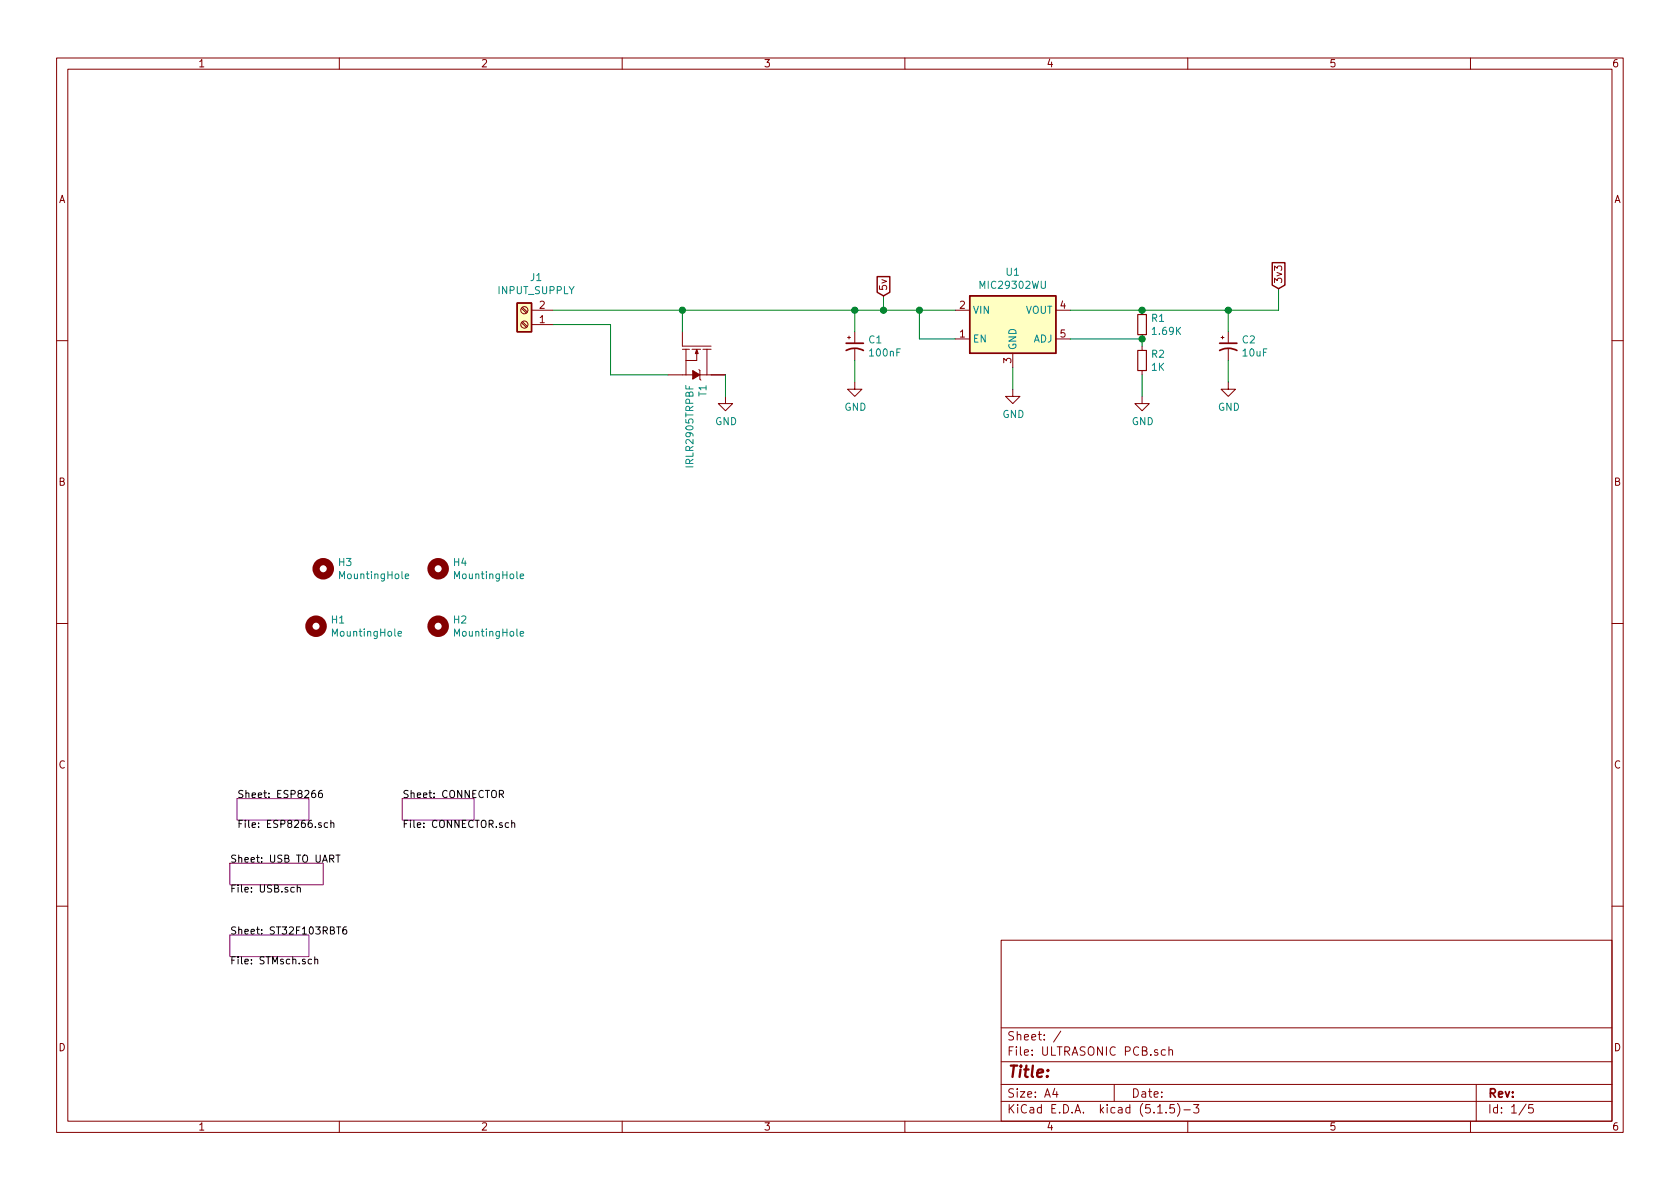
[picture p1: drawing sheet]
EESchema Schematic File Version 4
EELAYER 30 0
EELAYER END
$Descr A4 11693 8268
encoding utf-8
Sheet 1 5
Title ""
Date ""
Rev ""
Comp ""
Comment1 ""
Comment2 ""
Comment3 ""
Comment4 ""
$EndDescr
$Comp
L Regulator_Linear:MIC29302WU U1
U 1 1
P 7050 2250
F 0 "U1" H 7050 2617 50  0000 C CNN
F 1 "MIC29302WU" H 7050 2526 50  0000 C CNN
F 2 "Package_TO_SOT_SMD:TO-263-5_TabPin3" H 7150 2000 50  0001 L CNN
F 3 "http://ww1.microchip.com/downloads/en/devicedoc/20005685a.pdf" H 7050 2250 50  0001 C CNN
	1    7050 2250
	1    0    0    -1  
$EndComp
$Sheet
S 1600 6000 650  150 
U 5EF0C326
F0 "USB TO UART" 50
F1 "USB.sch" 50
$EndSheet
$Comp
L Connector:Screw_Terminal_01x02 J1
U 1 1
P 3650 2250
F 0 "J1" H 3568 1925 50  0000 C CNN
F 1 "INPUT_SUPPLY" H 3568 2016 50  0000 C CNN
F 2 "TerminalBlock:TerminalBlock_bornier-2_P5.08mm" H 3650 2250 50  0001 C CNN
F 3 "~" H 3650 2250 50  0001 C CNN
	1    3650 2250
	-1   0    0    1   
$EndComp
Wire Wire Line
	6400 2150 6400 2350
Wire Wire Line
	6400 2350 6650 2350
Connection ~ 6400 2150
Wire Wire Line
	6400 2150 6650 2150
$Comp
L power:GND #PWR03
U 1 1
P 7050 2700
F 0 "#PWR03" H 7050 2450 50  0001 C CNN
F 1 "GND" H 7055 2527 50  0000 C CNN
F 2 "" H 7050 2700 50  0001 C CNN
F 3 "" H 7050 2700 50  0001 C CNN
	1    7050 2700
	1    0    0    -1  
$EndComp
Wire Wire Line
	7050 2550 7050 2700
$Comp
L power:GND #PWR01
U 1 1
P 5050 2750
F 0 "#PWR01" H 5050 2500 50  0001 C CNN
F 1 "GND" H 5055 2577 50  0000 C CNN
F 2 "" H 5050 2750 50  0001 C CNN
F 3 "" H 5050 2750 50  0001 C CNN
	1    5050 2750
	1    0    0    -1  
$EndComp
Wire Wire Line
	5050 2600 5050 2750
$Comp
L Device:CP1_Small C1
U 1 1
P 5950 2400
F 0 "C1" H 6041 2446 50  0000 L CNN
F 1 "100nF" H 6041 2355 50  0000 L CNN
F 2 "Capacitor_THT:CP_Radial_D5.0mm_P2.00mm" H 5950 2400 50  0001 C CNN
F 3 "~" H 5950 2400 50  0001 C CNN
	1    5950 2400
	1    0    0    -1  
$EndComp
$Comp
L Device:R_Small R1
U 1 1
P 7950 2250
F 0 "R1" H 8009 2296 50  0000 L CNN
F 1 "1.69K" H 8009 2205 50  0000 L CNN
F 2 "Resistor_SMD:R_0805_2012Metric" H 7950 2250 50  0001 C CNN
F 3 "~" H 7950 2250 50  0001 C CNN
	1    7950 2250
	1    0    0    -1  
$EndComp
$Comp
L Device:R_Small R2
U 1 1
P 7950 2500
F 0 "R2" H 8009 2546 50  0000 L CNN
F 1 "1K" H 8009 2455 50  0000 L CNN
F 2 "Resistor_SMD:R_0805_2012Metric" H 7950 2500 50  0001 C CNN
F 3 "~" H 7950 2500 50  0001 C CNN
	1    7950 2500
	1    0    0    -1  
$EndComp
Wire Wire Line
	7450 2150 7950 2150
Connection ~ 7950 2150
Wire Wire Line
	7950 2150 8550 2150
Wire Wire Line
	7450 2350 7950 2350
Wire Wire Line
	7950 2400 7950 2350
Connection ~ 7950 2350
$Comp
L power:GND #PWR04
U 1 1
P 7950 2750
F 0 "#PWR04" H 7950 2500 50  0001 C CNN
F 1 "GND" H 7955 2577 50  0000 C CNN
F 2 "" H 7950 2750 50  0001 C CNN
F 3 "" H 7950 2750 50  0001 C CNN
	1    7950 2750
	1    0    0    -1  
$EndComp
Wire Wire Line
	7950 2600 7950 2750
Wire Wire Line
	5950 2300 5950 2150
Connection ~ 5950 2150
Wire Wire Line
	5950 2150 6150 2150
$Comp
L power:GND #PWR02
U 1 1
P 5950 2650
F 0 "#PWR02" H 5950 2400 50  0001 C CNN
F 1 "GND" H 5955 2477 50  0000 C CNN
F 2 "" H 5950 2650 50  0001 C CNN
F 3 "" H 5950 2650 50  0001 C CNN
	1    5950 2650
	1    0    0    -1  
$EndComp
Wire Wire Line
	5950 2500 5950 2650
$Comp
L Device:CP1_Small C2
U 1 1
P 8550 2400
F 0 "C2" H 8641 2446 50  0000 L CNN
F 1 "10uF" H 8641 2355 50  0000 L CNN
F 2 "Capacitor_THT:CP_Radial_D5.0mm_P2.00mm" H 8550 2400 50  0001 C CNN
F 3 "~" H 8550 2400 50  0001 C CNN
	1    8550 2400
	1    0    0    -1  
$EndComp
Wire Wire Line
	8550 2300 8550 2150
$Comp
L power:GND #PWR05
U 1 1
P 8550 2650
F 0 "#PWR05" H 8550 2400 50  0001 C CNN
F 1 "GND" H 8555 2477 50  0000 C CNN
F 2 "" H 8550 2650 50  0001 C CNN
F 3 "" H 8550 2650 50  0001 C CNN
	1    8550 2650
	1    0    0    -1  
$EndComp
Wire Wire Line
	8550 2500 8550 2650
Connection ~ 8550 2150
Wire Wire Line
	8550 2150 8900 2150
Text GLabel 8900 2000 1    50   Input ~ 0
3v3
Wire Wire Line
	8900 2000 8900 2150
Text GLabel 6150 2050 1    50   Input ~ 0
5v
Wire Wire Line
	6150 2050 6150 2150
Connection ~ 6150 2150
Wire Wire Line
	6150 2150 6400 2150
Wire Wire Line
	3850 2150 4750 2150
Wire Wire Line
	4750 2300 4750 2150
Connection ~ 4750 2150
Wire Wire Line
	4750 2150 5950 2150
Wire Wire Line
	3850 2250 4250 2250
Wire Wire Line
	4250 2250 4250 2600
Wire Wire Line
	4250 2600 4650 2600
$Comp
L IRLR2905TRPBF:IRLR2905TRPBF T1
U 1 1
P 4850 2500
F 0 "T1" H 5014 2546 50  0000 L CNN
F 1 "IRLR2905TRPBF" H 5014 2455 50  0000 L CNN
F 2 "IRLR2905TRPBF:TO252-3" H 4850 2500 50  0001 L BNN
F 3 "" H 4850 2500 50  0001 C CNN
	1    4850 2500
	0    1    1    0   
$EndComp
$Comp
L Mechanical:MountingHole H3
U 1 1
P 2250 3950
F 0 "H3" H 2350 3996 50  0000 L CNN
F 1 "MountingHole" H 2350 3905 50  0000 L CNN
F 2 "MountingHole:MountingHole_4.3mm_M4" H 2250 3950 50  0001 C CNN
F 3 "~" H 2250 3950 50  0001 C CNN
	1    2250 3950
	1    0    0    -1  
$EndComp
$Comp
L Mechanical:MountingHole H1
U 1 1
P 2200 4350
F 0 "H1" H 2300 4396 50  0000 L CNN
F 1 "MountingHole" H 2300 4305 50  0000 L CNN
F 2 "MountingHole:MountingHole_4.3mm_M4" H 2200 4350 50  0001 C CNN
F 3 "~" H 2200 4350 50  0001 C CNN
	1    2200 4350
	1    0    0    -1  
$EndComp
$Comp
L Mechanical:MountingHole H4
U 1 1
P 3050 3950
F 0 "H4" H 3150 3996 50  0000 L CNN
F 1 "MountingHole" H 3150 3905 50  0000 L CNN
F 2 "MountingHole:MountingHole_4.3mm_M4" H 3050 3950 50  0001 C CNN
F 3 "~" H 3050 3950 50  0001 C CNN
	1    3050 3950
	1    0    0    -1  
$EndComp
$Comp
L Mechanical:MountingHole H2
U 1 1
P 3050 4350
F 0 "H2" H 3150 4396 50  0000 L CNN
F 1 "MountingHole" H 3150 4305 50  0000 L CNN
F 2 "MountingHole:MountingHole_4.3mm_M4" H 3050 4350 50  0001 C CNN
F 3 "~" H 3050 4350 50  0001 C CNN
	1    3050 4350
	1    0    0    -1  
$EndComp
$Sheet
S 1650 5550 500  150 
U 5EFCBE92
F0 "ESP8266" 50
F1 "ESP8266.sch" 50
$EndSheet
$Sheet
S 1600 6500 550  150 
U 5EEA5836
F0 "ST32F103RBT6" 50
F1 "STMsch.sch" 50
$EndSheet
$Sheet
S 2800 5550 500  150 
U 5FB2DB30
F0 "CONNECTOR" 50
F1 "CONNECTOR.sch" 50
$EndSheet
$EndSCHEMATC
